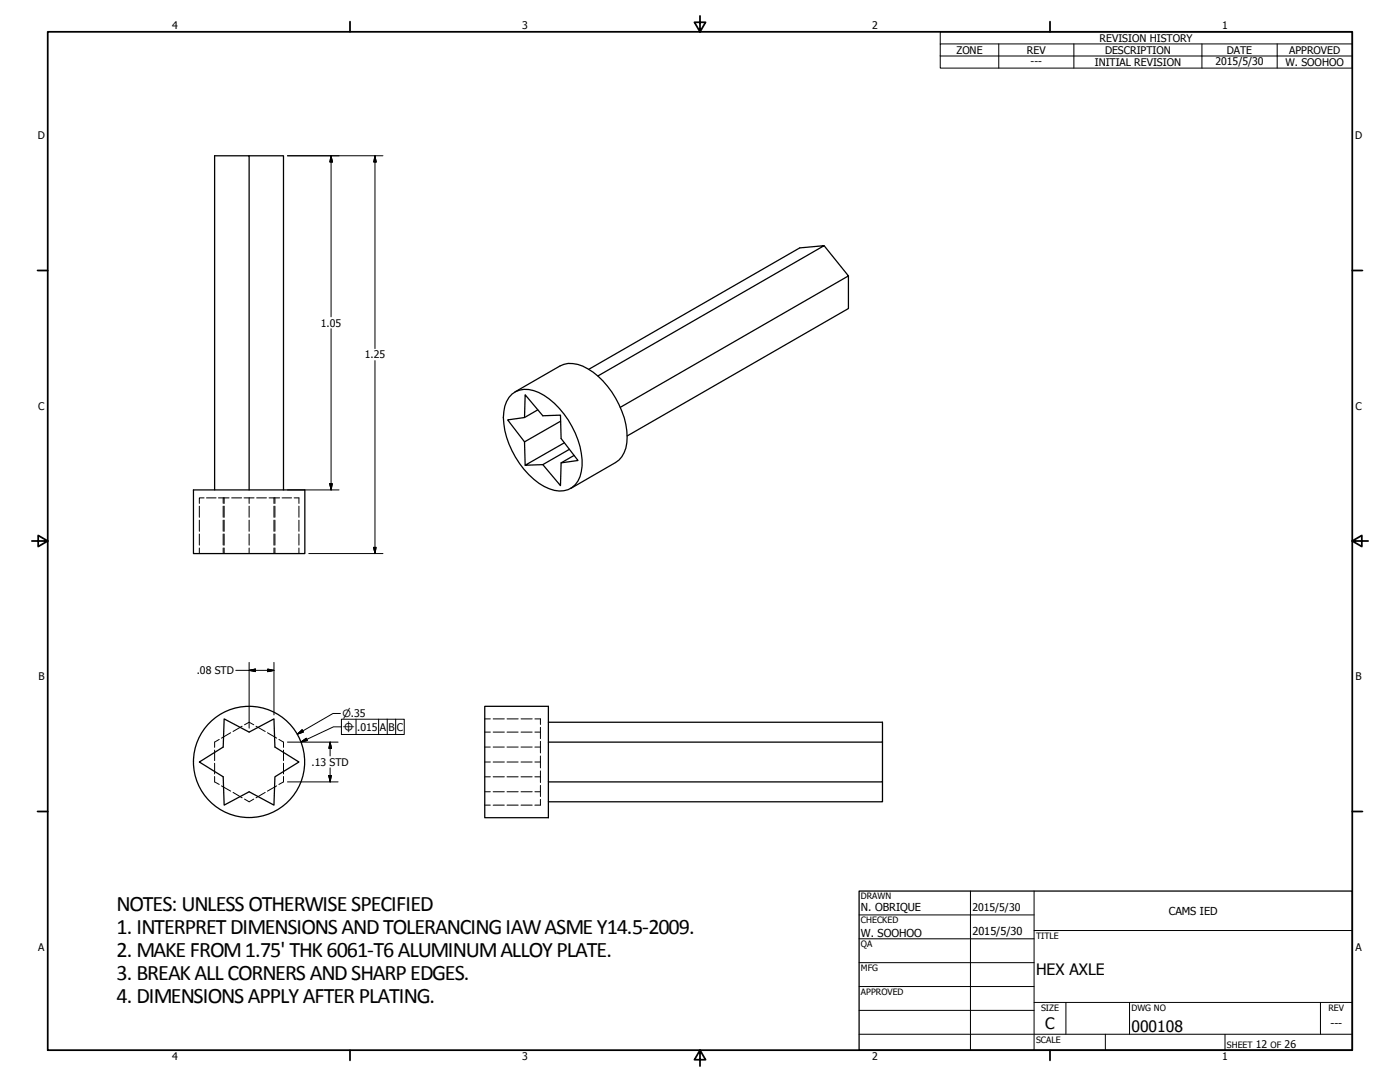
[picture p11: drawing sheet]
<svg xmlns="http://www.w3.org/2000/svg" width="559mm" height="432mm" viewBox="0 0 559 432" stroke-linecap="round" stroke-linejoin="round" font-family="sans-serif">
<!-- layer: Visible (ANSI) -->
<g fill="none" stroke="#000" stroke-width=".51">
<path d="M99.4 62.2h13.8v133.3M328.9 98l9.7 12.1-91 52.5M338.6 110.1v13l-88.3 50.9M204.3 157.3a9.7 9.7 0 0 1 10.8-.6 33.9 33.9 0 0 1 17.2 29.2 10 10 0 0 1-5.5 9.5 12.8 12.8 0 0 1-11.7-2.6 35.4 35.4 0 0 1-14.2-26.2 12.5 12.5 0 0 1 3.4-9.3zM205.5 156.4l18-10.4a11.2 11.2 0 0 1 11.1 1.2 34.7 34.7 0 0 1 15.7 27.2 11.1 11.1 0 0 1-4.6 10.2l-17.9 10.3M235 147.4l84.2-48.5 9.7-.9-90.3 52.1M209.4 166.6l.2-9.1 7.1 8.4 7-.2 .3 9.3 6.7 8.8-6.7 .9M209.4 176.3l.2 9.4M214.6 163.6l-5.2 3-6.8 1 6.8 8.7 14.4-8.2M225.2 176.7l-15.6 9 7.1-.3 10.6-6.1M77.2 195.5h44.5v25.4h-44.5zM85.7 195.5v-133.3h13.7v133.3"/>
<path d="M229.2 181.7l-5.2 3-.3 9.1-7-8.4M89.5 286.9l9.9 5.3 9.9-5.3 .4 11.2 9.6 6-9.6 5.9-.4 11.3-9.9-5.3-9.9 5.3-.4-11.3-9.5-5.9 9.5-6zM193.5 281.9h25.4v44.4h-25.4zM218.9 288.2h133.3v8h-133.3M352.2 296.2v15.8h-133.3M352.2 312v8h-133.3"/>
<circle cx="99.4" cy="304.1" r="22.2"/>
</g>
<!-- layer: Hidden (ANSI) -->
<g fill="none" stroke="#000" stroke-width=".4">
<path d="M81.5 198.7h-1.9v2.2M82.4 198.7h3.8M87.2 198.7h2M89.1 198.7v2.2M89.3 198.7h2.1M89.5 198.7v2.2M92.5 198.7h4M97.4 198.7h4M99.4 198.7v2.2M102.4 198.7h4M107.4 198.7h2.1M109.3 198.7v2.2"/>
<path d="M109.6 198.7h2M109.7 198.7v2.2M112.6 198.7h3.8M117.4 198.7h1.9v2.2M79.6 202v4.4M79.6 207.6v4.4M79.6 213.1v4.5M79.6 218.7v2.2M89.1 202v4.4M89.1 207.6v4.4M89.1 213.1v4.5M89.1 218.7v2.2"/>
<path d="M89.5 202v4.4M89.5 207.6v4.4M89.5 213.1v4.5M89.5 218.7v2.2M99.4 202v4.4M99.4 207.6v4.4M99.4 213.1v4.5M99.4 218.7v2.2M109.3 202v4.4M109.3 207.6v4.4M109.3 213.1v4.5M109.3 218.7v2.2"/>
<path d="M109.7 202v4.4M109.7 207.6v4.4M109.7 213.1v4.5M109.7 218.7v2.2M119.3 202v4.4M119.3 207.6v4.4M119.3 213.1v4.5M119.3 218.7v2.2M85.7 299.3v4.2M87.5 295.1l-1.8 1.1v2.1M92.1 292.4l-3.7 2.2M96.6 289.8l-3.6 2.1"/>
<path d="M97.6 289.2l1.8-1 1.9 1M102.2 289.8l3.7 2.1M106.7 292.4l3.7 2.2M111.3 295.1l1.9 1.1v2.1M113.2 299.3v4.2M193.5 298.1h2.2M193.5 292.2h2.2M193.5 286.9h2.2M196.8 298.1h4.5M196.8 292.2h4.5M196.8 286.9h4.5M202.4 298.1h4.4"/>
<path d="M202.4 292.2h4.4M202.4 286.9h4.4M208 298.1h4.4M208 292.2h4.4M208 286.9h4.4M213.5 286.9h2.2v2.2M213.5 298.1h2.2M213.5 292.2h2.2M215.7 290.3v4.5M215.7 295.8v4.7M85.7 304.6v4.3M85.7 309.9v2.1l1.8 1.1"/>
<path d="M88.4 313.6l3.7 2.1M93 316.2l3.6 2.2M97.6 318.9l1.8 1.1 1.9-1.1M105.9 316.2l-3.7 2.2M110.4 313.6l-3.7 2.1M113.2 304.6v4.3M113.2 309.9v2.1l-1.9 1.1M193.5 316h2.2M193.5 310h2.2M193.5 304.1h2.2M196.8 316h4.5M196.8 310h4.5"/>
<path d="M196.8 304.1h4.5M202.4 316h4.4M202.4 310h4.4M202.4 304.1h4.4M208 316h4.4M208 310h4.4M208 304.1h4.4M213.5 316h2.2M213.5 310h2.2M213.5 304.1h2.2M215.7 301.7v4.8M215.7 307.7v4.6"/>
<path d="M215.7 313.4v4.5M215.7 319v2.3h-2.2M193.5 321.3h2.2M196.8 321.3h4.5M202.4 321.3h4.4M208 321.3h4.4"/>
</g>
<!-- layer: Border (ANSI) -->
<g fill="none" stroke="#000" stroke-width=".7">
<path d="M19 12.7h520.8v406.4h-520.8zM139.7 8.6v4.1M279.4 6.3v6.4l-2.2-3.8h4.4l-2.2 3.8M419.1 8.6v4.1M15 107.9h4M539.8 107.9h4M12.7 215.9h6.3l-3.8-2.2v4.4l3.8-2.2M539.8 215.9l3.8 2.2v-4.4l-3.8 2.2h6.3M15 323.8h4M539.8 323.8h4M139.7 419.1v4.1M279.4 419.1l2.2 3.8h-4.4l2.2-3.8v6.3"/>
<path d="M419.1 419.1v4.1"/>
</g>
<!-- layer: Title (ANSI) -->
<g fill="none" stroke="#000" stroke-width=".4">
<path d="M387.3 355.6v63.5M412.7 355.6v63.5M342.9 365.1h69.8M342.9 374.6h69.8M412.7 371.3h127.1M342.9 384.2h69.8M342.9 393.7h69.8M342.9 412.7h196.9M342.9 403.2h69.8M412.7 400h127.1M425.4 400v12.7M441.2 412.7v6.4"/>
<path d="M450.8 400v12.7M488.9 412.7v6.4M527 400v12.7"/>
</g>
<path d="M342.9 355.6h196.9v63.5h-196.9z" fill="none" stroke="#000" stroke-width=".51"/>
<!-- layer: Dimension (ANSI) -->
<g fill="none" stroke="#000" stroke-width=".4">
<path d="M114.7 62.2h38.1M132.1 62.2l.6 2.4h-1.1zM132.1 62.2v64.2M149.7 62.2l.4 2.4h-.9zM149.7 62.2v76.9M132.1 131.2v64.3M149.7 143.9v77M114.7 195.5h20.6M131.6 193h1.1l-.6 2.5zM149.2 218.4h.9l-.4 2.5zM123.3 220.9h29.5M94.1 267.5h15.2"/>
<path d="M99.4 267.5l2.5-.5v1zM99.4 264.4v26.2M106.9 267l2.4 .5-2.4 .5zM109.3 264.4v20.9M114.7 296.2h20.2M118.7 293l1.9-1.7 .5 .9zM131.8 296.2l.5 2.4h-1zM131.8 296.2v5.5M135.9 284.7h-3l-14.2 8.3M114.7 312h20.2M131.3 309.5h1l-.5 2.5zM131.8 306.5v5.5"/>
</g>
<g fill="#000" stroke="#000" stroke-width=".4">
<path d="M132.1 62.2l.6 2.4zM132.1 62.2l.6 2.4h-1.1zM149.7 62.2l.4 2.4zM149.7 62.2l.4 2.4h-.9zM131.6 193l.5 2.5zM131.6 193h1.1l-.6 2.5zM149.2 218.4l.5 2.5zM149.2 218.4h.9l-.4 2.5zM99.4 267.5l2.5-.5zM99.4 267.5l2.5-.5v1zM106.9 268l2.4-.5zM106.9 267l2.4 .5-2.4 .5z"/>
<path d="M118.7 293l1.9-1.7zM118.7 293l1.9-1.7 .5 .9zM131.8 296.2l.5 2.4zM131.8 296.2l.5 2.4h-1zM131.3 309.5l.5 2.5zM131.3 309.5h1l-.5 2.5z"/>
</g>
<!-- layer: Symbol (ANSI) -->
<g fill="none" stroke="#000" stroke-width=".4">
<path d="M375.3 17.5v-4.8h164.5v4.8M398.7 17.5v9.7M428.6 17.5v9.7M479.7 17.5v9.7M509.8 17.5v9.7M539.8 17.5h-164.5v4.9M539.8 17.5v9.7h-164.5v-4.8M375.3 22.4h164.5M120.2 296.1l2-1.5 .5 .9zM136.3 290.1h-3.2l-12.9 6M136.3 287h25.1v6.1h-25.1zM142.1 287v6.1"/>
<path d="M151.1 287v6.1M154.6 287v6.1M157.9 287v6.1"/>
</g>
<path d="M120.2 296.1l2-1.5zM120.2 296.1l2-1.5 .5 .9z" fill="#000" stroke="#000" stroke-width=".4"/>
<g font-size="8.8">
<text x="46.5" y="363.7">NOTES: UNLESSOTHERWISESPECIFIED</text>
<text x="46.5" y="372.9">1. INTERPRETDIMENSIONSANDTOLERANCINGIAWASMEY14.5-2009.</text>
<text x="46.5" y="382">2. MAKEFROM1.75' THK6061-T6ALUMINUMALLOYPLATE.</text>
<text x="46.5" y="391.2">3. BREAKALLCORNERSANDSHARPEDGES.</text>
<text x="46.5" y="400.3">4. DIMENSIONSAPPLYAFTERPLATING.</text>
</g>
<g font-size="6.3">
<text x="413.5" y="389.1">HEX AXLE</text>
<text x="417.2" y="410.6">C</text>
<text x="451.6" y="411.9">000108</text>
</g>
<g font-size="4.4">
<text x="343.7" y="363.5">N. OBRIQUE</text>
<text x="466.5" y="365.1">CAMS IED</text>
<text x="343.7" y="373.8">W. SOOHOO</text>
<text x="388.1" y="373.2">2015/5/30</text>
<text x="531.1" y="409.7">---</text>
</g>
<g font-size="4.2">
<text x="68.7" y="11.7">4</text>
<text x="208.4" y="11.7">3</text>
<text x="348.1" y="11.7">2</text>
<text x="487.8" y="11.7">1</text>
<text x="438.9" y="16.6">REVISION HISTORY</text>
<text x="381.8" y="21.5">ZONE</text>
<text x="409.9" y="21.5">REV</text>
<text x="441.1" y="21.5">DESCRIPTION</text>
<text x="489.6" y="21.5">DATE</text>
<text x="514.5" y="21.5">APPROVED</text>
<text x="411.4" y="26.1">---</text>
<text x="436.9" y="26.3">INITIAL REVISION</text>
<text x="485.1" y="26">2015/5/30</text>
<text x="513.1" y="26.3">W. SOOHOO</text>
<text x="15.1" y="55.5">D</text>
<text x="540.9" y="55.5">D</text>
<text x="128.1" y="130.4">1.05</text>
<text x="145.6" y="143.1">1.25</text>
<text x="15.2" y="163.4">C</text>
<text x="541" y="163.4">C</text>
<text x="78.5" y="269">.08 STD</text>
<text x="15.3" y="271.4">B</text>
<text x="541.1" y="271.4">B</text>
<text x="142.6" y="291.6">.015</text>
<text x="151.6" y="291.6">A</text>
<text x="155" y="291.6">B</text>
<text x="158.4" y="291.6">C</text>
<text x="124.4" y="305.6">.13 STD</text>
<text x="388.1" y="363.7">2015/5/30</text>
<text x="15.2" y="379.3">A</text>
<text x="541" y="379.3">A</text>
<text x="501.3" y="418.3">12</text>
<text x="512.8" y="418.3">26</text>
<text x="68.7" y="423.2">4</text>
<text x="208.4" y="423.2">3</text>
<text x="348.1" y="423.2">2</text>
<text x="487.8" y="423.2">1</text>
</g>
<g font-size="4">
<text x="136.7" y="286.2">⌀.35</text>
<text x="136.7" y="292.2">⌖</text>
</g>
<g font-size="3.5">
<text x="343.7" y="358.9">DRAWN</text>
<text x="343.7" y="368.5">CHECKED</text>
<text x="413.5" y="374.6">TITLE</text>
<text x="343.7" y="378">QA</text>
<text x="343.7" y="387.5">MFG</text>
<text x="343.7" y="397.1">APPROVED</text>
<text x="415.5" y="403.4">SIZE</text>
<text x="451.6" y="403.4">DWG NO</text>
<text x="530.3" y="403.4">REV</text>
<text x="413.5" y="416.1">SCALE</text>
<text x="489.7" y="418.3">SHEET</text>
<text x="507.2" y="418.3">OF</text>
</g>
</svg>
